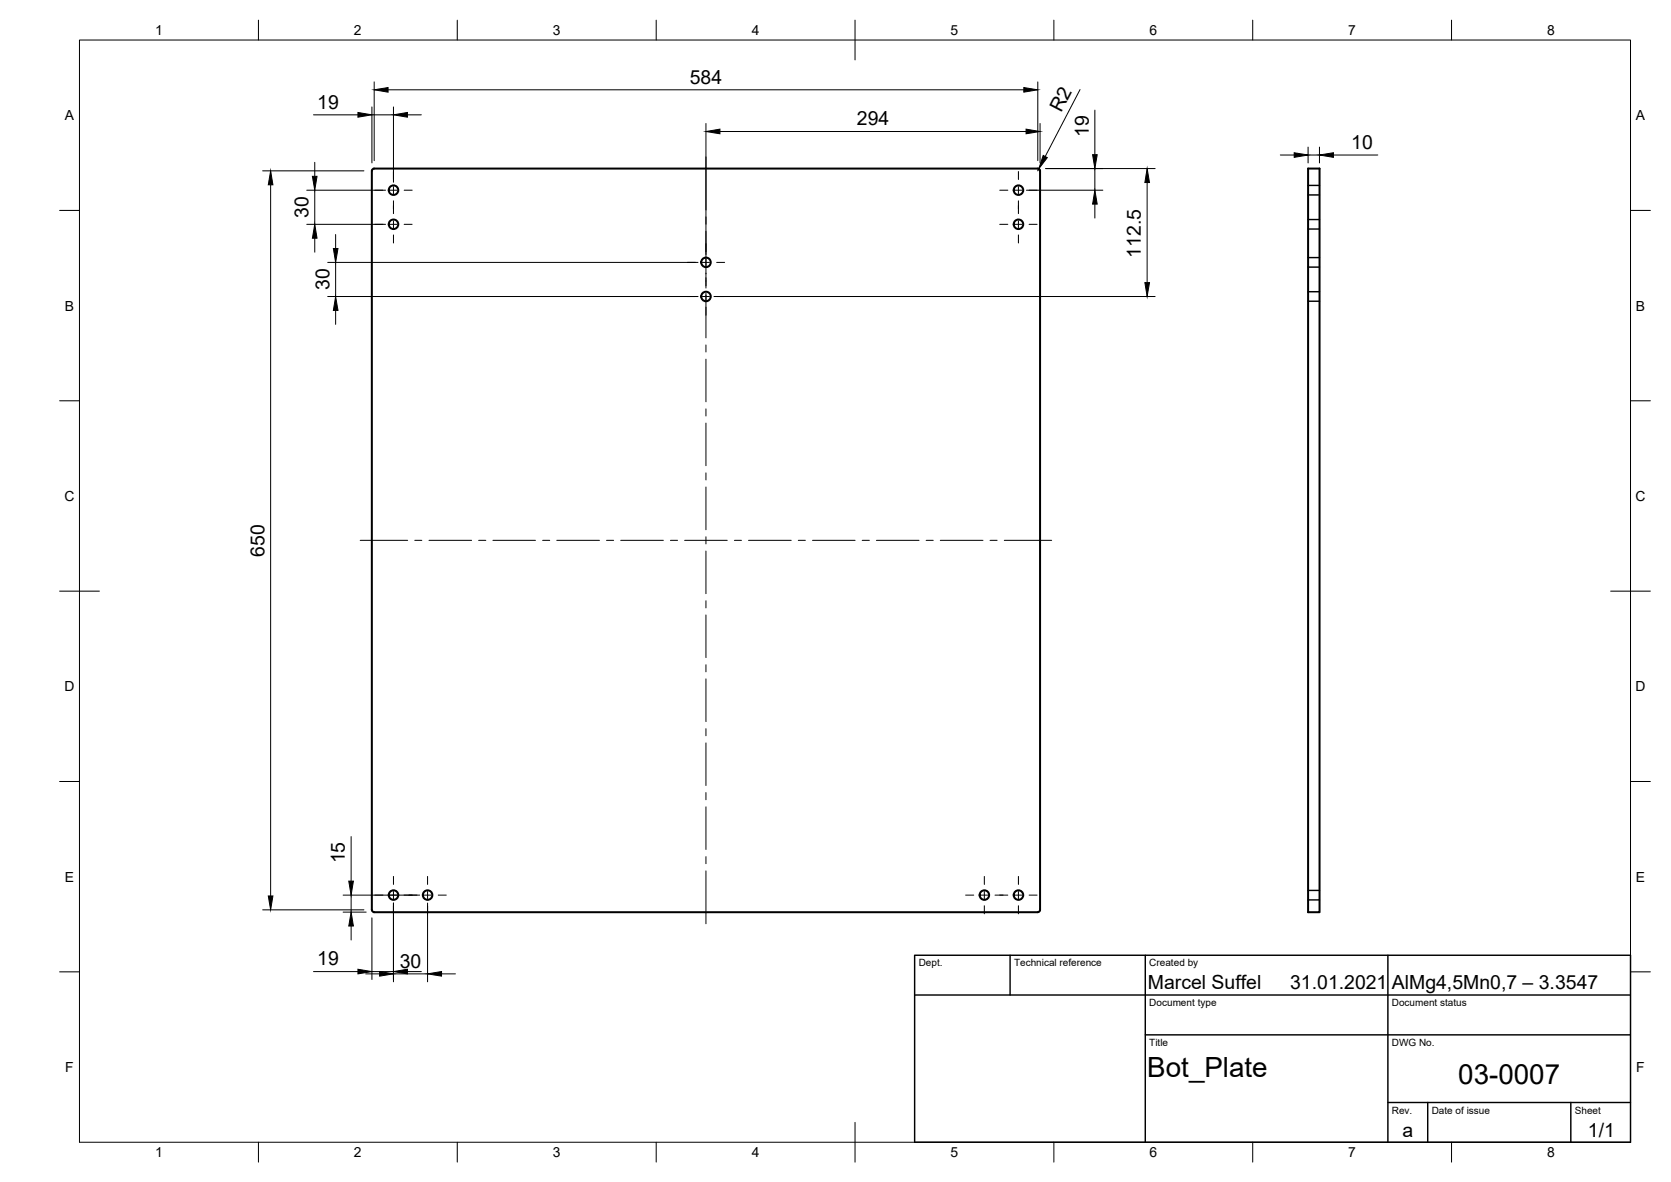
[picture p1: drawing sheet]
<svg xmlns="http://www.w3.org/2000/svg" width="420mm" height="297mm" viewBox="0 0 420 297" stroke-linecap="round" stroke-linejoin="round" font-family="sans-serif">
<!-- layer: Sichtbar -->
<g fill="none" stroke="#000" stroke-width=".51">
<path d="M93.5 42.9v185.8M94.1 42.4h166.9l.4 .2 .1 186.1-.3 .4-.2 .1h-166.9M94.1 42.4l-.5 .2-.1 .3M328.9 42.4h2.9v186.8h-2.9zM93.5 228.7l.3 .4 .3 .1"/>
<circle cx="98.9" cy="56.4" r="1.2"/>
<circle cx="98.9" cy="47.8" r="1.2"/>
<circle cx="256.1" cy="47.8" r="1.2"/>
<circle cx="256.1" cy="56.4" r="1.2"/>
<circle cx="177.5" cy="65.9" r="1.2"/>
<circle cx="177.5" cy="74.5" r="1.2"/>
<circle cx="98.9" cy="224.9" r="1.2"/>
<circle cx="107.5" cy="224.9" r="1.2"/>
<circle cx="247.5" cy="224.9" r="1.2"/>
<circle cx="256.1" cy="224.9" r="1.2"/>
</g>
<!-- layer: Verdeckt -->
<path d="M328.9 55.2h2.9M328.9 57.6h2.9M328.9 46.6h2.9M328.9 49h2.9M328.9 73.3h2.9M328.9 75.7h2.9M328.9 64.7h2.9M328.9 67.1h2.9M328.9 223.8h2.9M328.9 226.2h2.9" fill="none" stroke="#000" stroke-width=".36"/>
<!-- layer: Border -->
<g fill="none" stroke="#000" stroke-width=".25">
<path d="M20 10.1h390v276.9h-390zM65 5.1v5M115 5.1v5M165 5.1v5M215 5.1v10M265 5.1v5M315 5.1v5M365 5.1v5M15 52.9h5M410 52.9h5M15 100.7h5M410 100.7h5"/>
<path d="M15 148.6h10M405 148.6h10M15 196.4h5M410 196.4h5M15 244.2h5M410 244.2h5M65 287v5M115 287v5M165 287v5M215 282.1v9.9M265 287v5M315 287v5"/>
<path d="M365 287v5"/>
</g>
<!-- layer: Dimensions -->
<g fill="none" stroke="#000" stroke-width=".25">
<path d="M78.8 28.9h11.2M93.5 26.9v14M93.5 28.9h5.4M94.1 20.6v19.8M97.6 22.6h159.8M98.9 26.9v18.9M102.4 28.9h3.5M177.5 31v33M181 33h77M260.9 20.6v19.8M261.5 31v9.9M271.6 22.5l-8.8 16.8"/>
<path d="M275.3 27.7v11.2M321.9 39h3.5M328.9 37v3.9M328.9 39h2.9M331.8 37v3.9M335.3 39h11.1M66 42.9h25.5M68.1 46.4v178.8M77.1 56.4h19.8M77.1 47.8h19.8M79.1 40.8v3.5M79.1 47.8v8.6"/>
<path d="M79.1 59.9v3.5M84.4 58.9v3.5M258.1 47.8h19.2M261.2 42.4l-.3 .5M262.9 42.4h27.5M275.3 42.4v5.4M275.3 51.3v3.5M288.4 45.9v25.1M82.4 74.5h93.1M82.4 65.9h93.1M84.4 65.9v8.6M84.4 78v3.5"/>
<path d="M179.5 74.5h110.9M88.3 210.2v11.2M66 228.6h25.5M86.3 229.2h5.8M86.3 224.9h19.2M88.3 224.9v4.3M88.3 232.7v3.5M93.5 230.7v15.5M98.9 226.9v19.8M107.5 226.9v19.8M78.8 244.2h11.2M91.9 244.7h3.5"/>
<path d="M93.5 244.2h5.4M98.9 244.7h8.6M102.4 244.2h3.5M111 244.7h3.5"/>
</g>
<g fill="#000" stroke="#000" stroke-width=".25">
<path d="M90 28.3l3.5 .6-3.5 .5zM94.1 22.6l3.5-.6v1.2zM98.9 28.9l3.5-.6v1.1zM177.5 33l3.5-.5v1.1zM257.4 22l3.5 .6-3.5 .6zM258 32.5l3.5 .5-3.5 .6zM262.3 39.1l1 .5-2.1 2.8zM274.7 38.9h1.2l-.6 3.5zM325.4 38.4l3.5 .6-3.5 .5zM331.8 39l3.5-.6v1.1zM68.1 42.9l.5 3.5h-1.1zM79.1 56.4l.6 3.5h-1.2z"/>
<path d="M78.5 44.3h1.2l-.6 3.5zM275.3 47.8l.6 3.5h-1.2zM288.4 42.4l.6 3.5h-1.1zM84.4 74.5l.6 3.5h-1.2zM83.8 62.4h1.2l-.6 3.5zM287.9 71h1.1l-.6 3.5zM67.5 225.2h1.1l-.5 3.4zM88.3 229.2l.6 3.5h-1.2zM87.7 221.4h1.2l-.6 3.5zM90 243.6l3.5 .6-3.5 .5zM95.4 244.1l3.5 .6-3.5 .6zM98.9 244.2l3.5-.6v1.1z"/>
<path d="M107.5 244.7l3.5-.6v1.2z"/>
</g>
<!-- layer: TitleBlock -->
<path d="M230 240.1h180v46.9h-180zM230 250h180M254 240.1v9.9M288 240.1v46.9M349 240.1v46.9M288 260.1h122M349 277.1h61M359 277.1v9.9M395 277.1v9.9" fill="none" stroke="#000" stroke-width=".36"/>
<!-- layer: Center Lines -->
<g fill="none" stroke="#000" stroke-width=".25">
<path d="M177.5 39.4v13.4M94.2 47.8h2.1M94.2 56.4h2.1M98 47.8h1.8M98 56.4h1.8M98.9 43.1v2M98.9 46.9v1.8M98.9 50.5v3.2M98.9 55.5v1.8M98.9 59v2.1M101.6 47.8h2M101.6 56.4h2"/>
<path d="M177.5 54.5v1.8M177.5 58.1v14.3M251.4 47.8h2M251.4 56.4h2M255.2 47.8h1.8M255.2 56.4h1.8M256.1 43.1v2M256.1 46.9v1.8M256.1 50.5v3.2M256.1 55.5v1.8M256.1 59v2.1M258.8 47.8h2"/>
<path d="M258.8 56.4h2M172.8 65.9h2M172.8 74.5h2M176.6 65.9h1.8M176.6 74.5h1.8M177.5 73.6v11.3M180.2 65.9h2M180.2 74.5h2M177.5 86.7v1.8M177.5 90.3v10.7M177.5 102.8v1.7M177.5 106.3v10.7"/>
<path d="M177.5 118.8v1.8M90.6 135.8h11.9M104.3 135.8h1.8M107.9 135.8h10.7M120.4 135.8h1.8M123.9 135.8h10.7M136.4 135.8h1.8M140 135.8h10.7M152.5 135.8h1.8M156.1 135.8h10.7M168.6 135.8h1.8M172.1 135.8h10.8"/>
<path d="M177.5 122.4v10.7M177.5 134.9v1.8M177.5 138.5v10.7M184.7 135.8h1.7M188.2 135.8h10.7M200.7 135.8h1.8M204.3 135.8h10.7M216.8 135.8h1.8M220.4 135.8h10.7M232.9 135.8h1.8M236.4 135.8h10.8M248.9 135.8h1.8"/>
<path d="M252.5 135.8h11.9M177.5 151v1.8M177.5 154.5v10.8M177.5 167.1v1.7M177.5 170.6v10.7M177.5 183.1v1.8M177.5 186.7v10.7M177.5 199.2v1.8M177.5 202.8v10.7M177.5 215.3v1.8M177.5 218.8v13.3M94.2 224.9h2.1"/>
<path d="M98 224.9h1.8M98.9 220.2v2.1M98.9 224v1.8M98.9 227.6v2M101.6 224.9h3.2M106.6 224.9h1.8M107.5 220.2v2.1M107.5 224v1.8M107.5 227.6v2M110.2 224.9h2M242.8 224.9h2M246.6 224.9h1.8"/>
<path d="M247.5 220.2v2.1M247.5 224v1.8M247.5 227.6v2M250.2 224.9h3.2M255.2 224.9h1.8M256.1 220.2v2.1M256.1 224v1.8M256.1 227.6v2M258.8 224.9h2"/>
</g>
<g font-size="7">
<text x="288.5" y="270.6">Bot_Plate</text>
<text x="366.7" y="272.3">03-0007</text>
</g>
<g font-size="4.9">
<text x="173.4" y="21">584</text>
<text x="79.8" y="27.3">19</text>
<text x="266.8" y="28.5" transform="rotate(-63 266.8 28.5)">R2</text>
<text x="215.5" y="31.5">294</text>
<text x="273.7" y="34.4" transform="rotate(-90 273.7 34.4)">19</text>
<text x="339.7" y="37.4">10</text>
<text x="77.6" y="54.8" transform="rotate(-90 77.6 54.8)">30</text>
<text x="286.9" y="64.7" transform="rotate(-90 286.9 64.7)">112.5</text>
<text x="82.8" y="72.9" transform="rotate(-90 82.8 72.9)">30</text>
<text x="66.5" y="139.9" transform="rotate(-90 66.5 139.9)">650</text>
<text x="86.7" y="217" transform="rotate(-90 86.7 217)">15</text>
<text x="79.8" y="242.6">19</text>
<text x="100.5" y="243.2">30</text>
<text x="288.6" y="248.6">Marcel Suffel</text>
<text x="324.4" y="248.6">31.01.2021</text>
<text x="350" y="248.6">AlMg4,5Mn0,7 – 3.3547</text>
<text x="352.6" y="285.7">a</text>
<text x="399.3" y="285.8">1/1</text>
</g>
<g font-size="3.5">
<text x="39" y="8.8">1</text>
<text x="89" y="8.8">2</text>
<text x="139" y="8.8">3</text>
<text x="189" y="8.8">4</text>
<text x="239" y="8.8">5</text>
<text x="289" y="8.8">6</text>
<text x="339" y="8.8">7</text>
<text x="389" y="8.8">8</text>
<text x="16.3" y="30.2">A</text>
<text x="411.3" y="30.2">A</text>
<text x="16.3" y="78">B</text>
<text x="411.3" y="78">B</text>
<text x="16.2" y="125.9">C</text>
<text x="411.2" y="125.9">C</text>
<text x="16.2" y="173.7">D</text>
<text x="411.2" y="173.7">D</text>
<text x="16.3" y="221.6">E</text>
<text x="411.3" y="221.6">E</text>
<text x="16.4" y="269.4">F</text>
<text x="411.4" y="269.4">F</text>
<text x="39" y="290.8">1</text>
<text x="89" y="290.8">2</text>
<text x="139" y="290.8">3</text>
<text x="189" y="290.8">4</text>
<text x="239" y="290.8">5</text>
<text x="289" y="290.8">6</text>
<text x="339" y="290.8">7</text>
<text x="389" y="290.8">8</text>
</g>
<g font-size="2.5">
<text x="231" y="242.9">Dept.</text>
<text x="255" y="242.9">Technical reference</text>
<text x="289" y="242.9">Created by</text>
<text x="289" y="252.8">Document type</text>
<text x="350" y="252.8">Document status</text>
<text x="289" y="262.9">Title</text>
<text x="350" y="262.9">DWG No.</text>
<text x="350" y="279.9">Rev.</text>
<text x="360" y="279.9">Date of issue</text>
<text x="396" y="279.9">Sheet</text>
</g>
</svg>
